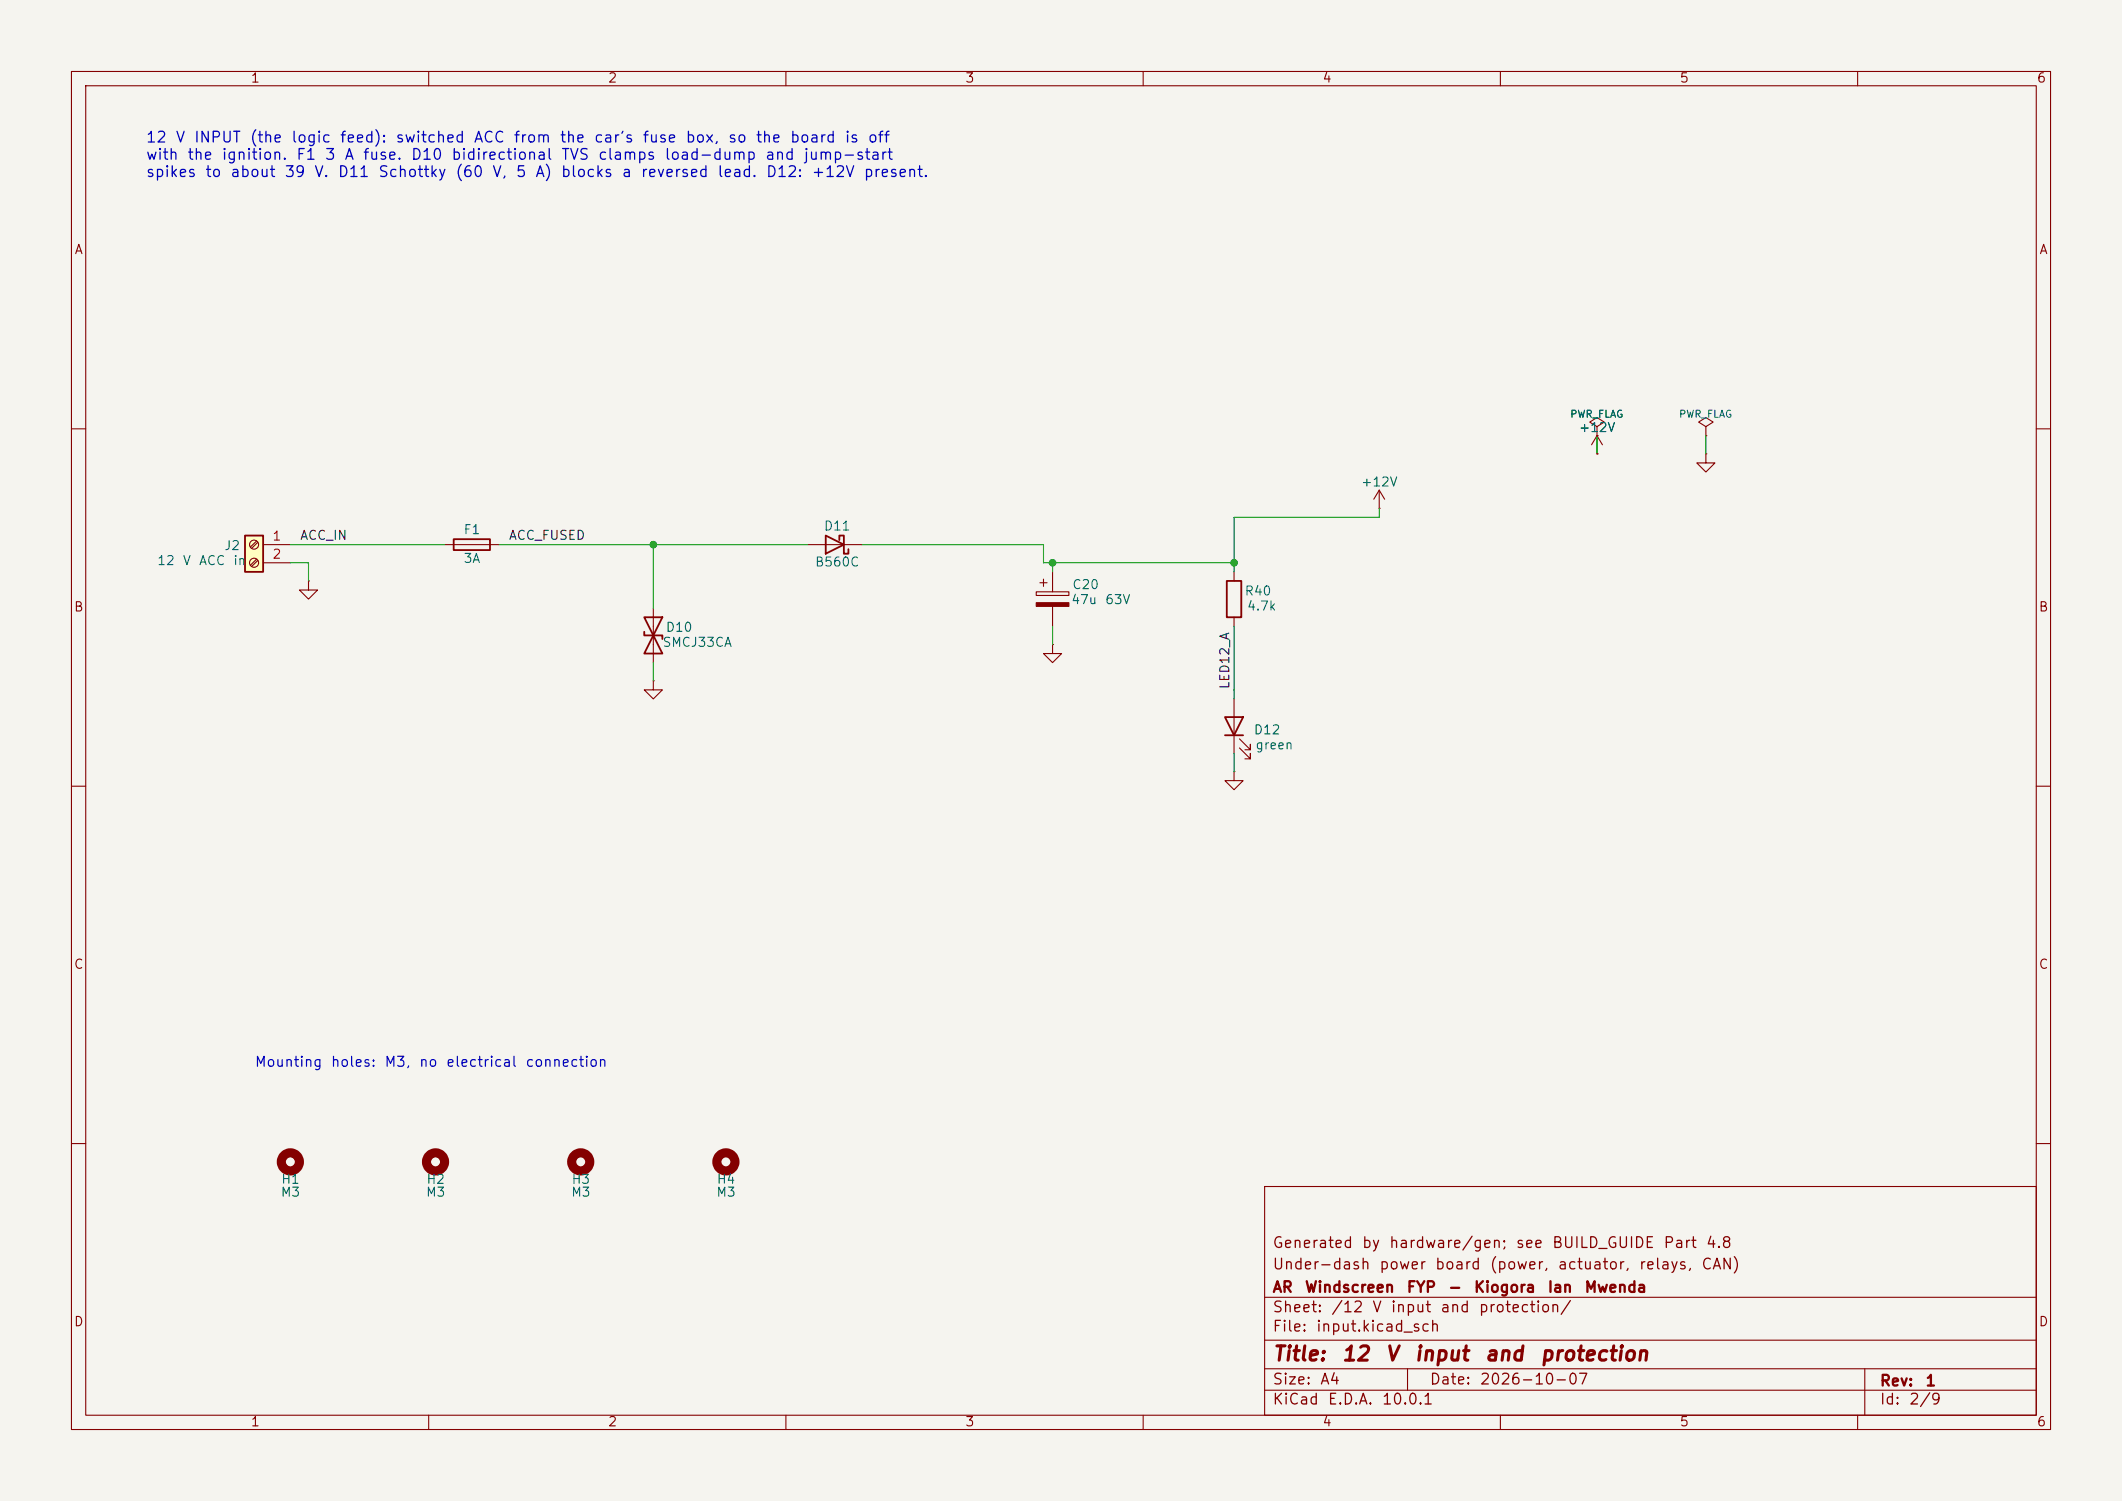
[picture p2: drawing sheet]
(kicad_sch
 (version 20250610)
 (generator "eeschema")
 (generator_version "10.0")
 (paper "A4")
 (title_block
  (title "12 V input and protection")
  (date "2026-10-07")
  (rev "1")
  (company "AR Windscreen FYP - Kiogora Ian Mwenda")
  (comment 1 "Under-dash power board (power, actuator, relays, CAN)")
  (comment 2 "Generated by hardware/gen; see BUILD_GUIDE Part 4.8"))
 (lib_symbols
  (symbol "Connector:Screw_Terminal_01x02"
   (pin_names
    (offset 1.016) (hide yes)) (exclude_from_sim no) (in_bom yes) (on_board yes)
   (in_pos_files yes)
   (duplicate_pin_numbers_are_jumpers no)
   (property "Reference" "J" (at 0 2.54 0) (show_name no) (do_not_autoplace no) (effects (font (size 1.27 1.27))))
   (property "Value" "Screw_Terminal_01x02" (at 0 -5.08 0) (show_name no) (do_not_autoplace no) (effects (font (size 1.27 1.27))))
   (property "Footprint" "" (at 0 0 0) (show_name no) (do_not_autoplace no) (hide yes) (effects (font (size 1.27 1.27))))
   (property "Datasheet" "" (at 0 0 0) (show_name no) (do_not_autoplace no) (hide yes) (effects (font (size 1.27 1.27))))
   (property "Description" "Generic screw terminal, single row, 01x02, script generated (kicad-library-utils/schlib/autogen/connector/)" (at 0 0 0) (show_name no) (do_not_autoplace no) (hide yes) (effects (font (size 1.27 1.27))))
   (symbol "Screw_Terminal_01x02_1_1"
    (rectangle (start -1.27 1.27) (end 1.27 -3.81) (stroke (width 0.254) (type default)) (fill (type background)))
    (polyline (pts (xy -0.5334 0.3302) (xy 0.3302 -0.508)) (stroke (width 0.1524) (type default)) (fill (type none)))
    (polyline (pts (xy -0.5334 -2.2098) (xy 0.3302 -3.048)) (stroke (width 0.1524) (type default)) (fill (type none)))
    (polyline (pts (xy -0.3556 0.508) (xy 0.508 -0.3302)) (stroke (width 0.1524) (type default)) (fill (type none)))
    (polyline (pts (xy -0.3556 -2.032) (xy 0.508 -2.8702)) (stroke (width 0.1524) (type default)) (fill (type none)))
    (circle (center 0 0) (radius 0.635) (stroke (width 0.1524) (type default)) (fill (type none)))
    (circle (center 0 -2.54) (radius 0.635) (stroke (width 0.1524) (type default)) (fill (type none)))
    (pin passive line (at -5.08 0 0) (length 3.81) (name "Pin_1" (effects (font (size 1.27 1.27)))) (number "1" (effects (font (size 1.27 1.27)))))
    (pin passive line (at -5.08 -2.54 0) (length 3.81) (name "Pin_2" (effects (font (size 1.27 1.27)))) (number "2" (effects (font (size 1.27 1.27))))))
   (embedded_fonts no))
  (symbol "Device:Fuse"
   (pin_numbers (hide yes))
   (pin_names
    (offset 0)) (exclude_from_sim no) (in_bom yes) (on_board yes)
   (in_pos_files yes)
   (duplicate_pin_numbers_are_jumpers no)
   (property "Reference" "F" (at 2.032 0 90) (show_name no) (do_not_autoplace no) (effects (font (size 1.27 1.27))))
   (property "Value" "Fuse" (at -1.905 0 90) (show_name no) (do_not_autoplace no) (effects (font (size 1.27 1.27))))
   (property "Footprint" "" (at -1.778 0 90) (show_name no) (do_not_autoplace no) (hide yes) (effects (font (size 1.27 1.27))))
   (property "Datasheet" "" (at 0 0 0) (show_name no) (do_not_autoplace no) (hide yes) (effects (font (size 1.27 1.27))))
   (property "Description" "Fuse" (at 0 0 0) (show_name no) (do_not_autoplace no) (hide yes) (effects (font (size 1.27 1.27))))
   (symbol "Fuse_0_1"
    (rectangle (start -0.762 -2.54) (end 0.762 2.54) (stroke (width 0.254) (type default)) (fill (type none)))
    (polyline (pts (xy 0 2.54) (xy 0 -2.54)) (stroke (width 0) (type default)) (fill (type none))))
   (symbol "Fuse_1_1"
    (pin passive line (at 0 3.81 270) (length 1.27) (name "" (effects (font (size 1.27 1.27)))) (number "1" (effects (font (size 1.27 1.27)))))
    (pin passive line (at 0 -3.81 90) (length 1.27) (name "" (effects (font (size 1.27 1.27)))) (number "2" (effects (font (size 1.27 1.27))))))
   (embedded_fonts no))
  (symbol "Device:D_TVS"
   (pin_numbers (hide yes))
   (pin_names
    (offset 1.016) (hide yes)) (exclude_from_sim no) (in_bom yes) (on_board yes)
   (in_pos_files yes)
   (duplicate_pin_numbers_are_jumpers no)
   (property "Reference" "D" (at 0 2.54 0) (show_name no) (do_not_autoplace no) (effects (font (size 1.27 1.27))))
   (property "Value" "D_TVS" (at 0 -2.54 0) (show_name no) (do_not_autoplace no) (effects (font (size 1.27 1.27))))
   (property "Footprint" "" (at 0 0 0) (show_name no) (do_not_autoplace no) (hide yes) (effects (font (size 1.27 1.27))))
   (property "Datasheet" "" (at 0 0 0) (show_name no) (do_not_autoplace no) (hide yes) (effects (font (size 1.27 1.27))))
   (property "Description" "Bidirectional transient-voltage-suppression diode" (at 0 0 0) (show_name no) (do_not_autoplace no) (hide yes) (effects (font (size 1.27 1.27))))
   (symbol "D_TVS_0_1"
    (polyline (pts (xy -2.54 1.27) (xy -2.54 -1.27) (xy 2.54 1.27) (xy 2.54 -1.27) (xy -2.54 1.27)) (stroke (width 0.254) (type default)) (fill (type none)))
    (polyline (pts (xy 0.508 1.27) (xy 0 1.27) (xy 0 -1.27) (xy -0.508 -1.27)) (stroke (width 0.254) (type default)) (fill (type none)))
    (polyline (pts (xy 1.27 0) (xy -1.27 0)) (stroke (width 0) (type default)) (fill (type none))))
   (symbol "D_TVS_1_1"
    (pin passive line (at -3.81 0 0) (length 2.54) (name "A1" (effects (font (size 1.27 1.27)))) (number "1" (effects (font (size 1.27 1.27)))))
    (pin passive line (at 3.81 0 180) (length 2.54) (name "A2" (effects (font (size 1.27 1.27)))) (number "2" (effects (font (size 1.27 1.27))))))
   (embedded_fonts no))
  (symbol "Device:D_Schottky"
   (pin_numbers (hide yes))
   (pin_names
    (offset 1.016) (hide yes)) (exclude_from_sim no) (in_bom yes) (on_board yes)
   (in_pos_files yes)
   (duplicate_pin_numbers_are_jumpers no)
   (property "Reference" "D" (at 0 2.54 0) (show_name no) (do_not_autoplace no) (effects (font (size 1.27 1.27))))
   (property "Value" "D_Schottky" (at 0 -2.54 0) (show_name no) (do_not_autoplace no) (effects (font (size 1.27 1.27))))
   (property "Footprint" "" (at 0 0 0) (show_name no) (do_not_autoplace no) (hide yes) (effects (font (size 1.27 1.27))))
   (property "Datasheet" "" (at 0 0 0) (show_name no) (do_not_autoplace no) (hide yes) (effects (font (size 1.27 1.27))))
   (property "Description" "Schottky diode" (at 0 0 0) (show_name no) (do_not_autoplace no) (hide yes) (effects (font (size 1.27 1.27))))
   (symbol "D_Schottky_0_1"
    (polyline (pts (xy -1.905 0.635) (xy -1.905 1.27) (xy -1.27 1.27) (xy -1.27 -1.27) (xy -0.635 -1.27) (xy -0.635 -0.635)) (stroke (width 0.254) (type default)) (fill (type none)))
    (polyline (pts (xy 1.27 1.27) (xy 1.27 -1.27) (xy -1.27 0) (xy 1.27 1.27)) (stroke (width 0.254) (type default)) (fill (type none)))
    (polyline (pts (xy 1.27 0) (xy -1.27 0)) (stroke (width 0) (type default)) (fill (type none))))
   (symbol "D_Schottky_1_1"
    (pin passive line (at -3.81 0 0) (length 2.54) (name "K" (effects (font (size 1.27 1.27)))) (number "1" (effects (font (size 1.27 1.27)))))
    (pin passive line (at 3.81 0 180) (length 2.54) (name "A" (effects (font (size 1.27 1.27)))) (number "2" (effects (font (size 1.27 1.27))))))
   (embedded_fonts no))
  (symbol "Device:C_Polarized"
   (pin_numbers (hide yes))
   (pin_names
    (offset 0.254)) (exclude_from_sim no) (in_bom yes) (on_board yes)
   (in_pos_files yes)
   (duplicate_pin_numbers_are_jumpers no)
   (property "Reference" "C" (at 0.635 2.54 0) (show_name no) (do_not_autoplace no) (effects (font (size 1.27 1.27)) (justify left)))
   (property "Value" "C_Polarized" (at 0.635 -2.54 0) (show_name no) (do_not_autoplace no) (effects (font (size 1.27 1.27)) (justify left)))
   (property "Footprint" "" (at 0.9652 -3.81 0) (show_name no) (do_not_autoplace no) (hide yes) (effects (font (size 1.27 1.27))))
   (property "Datasheet" "" (at 0 0 0) (show_name no) (do_not_autoplace no) (hide yes) (effects (font (size 1.27 1.27))))
   (property "Description" "Polarized capacitor" (at 0 0 0) (show_name no) (do_not_autoplace no) (hide yes) (effects (font (size 1.27 1.27))))
   (symbol "C_Polarized_0_1"
    (rectangle (start -2.286 0.508) (end 2.286 1.016) (stroke (width 0) (type default)) (fill (type none)))
    (polyline (pts (xy -1.778 2.286) (xy -0.762 2.286)) (stroke (width 0) (type default)) (fill (type none)))
    (polyline (pts (xy -1.27 2.794) (xy -1.27 1.778)) (stroke (width 0) (type default)) (fill (type none)))
    (rectangle (start 2.286 -0.508) (end -2.286 -1.016) (stroke (width 0) (type default)) (fill (type outline))))
   (symbol "C_Polarized_1_1"
    (pin passive line (at 0 3.81 270) (length 2.794) (name "" (effects (font (size 1.27 1.27)))) (number "1" (effects (font (size 1.27 1.27)))))
    (pin passive line (at 0 -3.81 90) (length 2.794) (name "" (effects (font (size 1.27 1.27)))) (number "2" (effects (font (size 1.27 1.27))))))
   (embedded_fonts no))
  (symbol "Device:R"
   (pin_numbers (hide yes))
   (pin_names
    (offset 0)) (exclude_from_sim no) (in_bom yes) (on_board yes)
   (in_pos_files yes)
   (duplicate_pin_numbers_are_jumpers no)
   (property "Reference" "R" (at 2.032 0 90) (show_name no) (do_not_autoplace no) (effects (font (size 1.27 1.27))))
   (property "Value" "R" (at 0 0 90) (show_name no) (do_not_autoplace no) (effects (font (size 1.27 1.27))))
   (property "Footprint" "" (at -1.778 0 90) (show_name no) (do_not_autoplace no) (hide yes) (effects (font (size 1.27 1.27))))
   (property "Datasheet" "" (at 0 0 0) (show_name no) (do_not_autoplace no) (hide yes) (effects (font (size 1.27 1.27))))
   (property "Description" "Resistor" (at 0 0 0) (show_name no) (do_not_autoplace no) (hide yes) (effects (font (size 1.27 1.27))))
   (symbol "R_0_1"
    (rectangle (start -1.016 -2.54) (end 1.016 2.54) (stroke (width 0.254) (type default)) (fill (type none))))
   (symbol "R_1_1"
    (pin passive line (at 0 3.81 270) (length 1.27) (name "" (effects (font (size 1.27 1.27)))) (number "1" (effects (font (size 1.27 1.27)))))
    (pin passive line (at 0 -3.81 90) (length 1.27) (name "" (effects (font (size 1.27 1.27)))) (number "2" (effects (font (size 1.27 1.27))))))
   (embedded_fonts no))
  (symbol "Device:LED"
   (pin_numbers (hide yes))
   (pin_names
    (offset 1.016) (hide yes)) (exclude_from_sim no) (in_bom yes) (on_board yes)
   (in_pos_files yes)
   (duplicate_pin_numbers_are_jumpers no)
   (property "Reference" "D" (at 0 2.54 0) (show_name no) (do_not_autoplace no) (effects (font (size 1.27 1.27))))
   (property "Value" "LED" (at 0 -2.54 0) (show_name no) (do_not_autoplace no) (effects (font (size 1.27 1.27))))
   (property "Footprint" "" (at 0 0 0) (show_name no) (do_not_autoplace no) (hide yes) (effects (font (size 1.27 1.27))))
   (property "Datasheet" "" (at 0 0 0) (show_name no) (do_not_autoplace no) (hide yes) (effects (font (size 1.27 1.27))))
   (property "Description" "Light emitting diode" (at 0 0 0) (show_name no) (do_not_autoplace no) (hide yes) (effects (font (size 1.27 1.27))))
   (property "Sim.Pins" "1=K 2=A" (at 0 0 0) (show_name no) (do_not_autoplace no) (hide yes) (effects (font (size 1.27 1.27))))
   (symbol "LED_0_1"
    (polyline (pts (xy -3.048 -0.762) (xy -4.572 -2.286) (xy -3.81 -2.286) (xy -4.572 -2.286) (xy -4.572 -1.524)) (stroke (width 0) (type default)) (fill (type none)))
    (polyline (pts (xy -1.778 -0.762) (xy -3.302 -2.286) (xy -2.54 -2.286) (xy -3.302 -2.286) (xy -3.302 -1.524)) (stroke (width 0) (type default)) (fill (type none)))
    (polyline (pts (xy -1.27 0) (xy 1.27 0)) (stroke (width 0) (type default)) (fill (type none)))
    (polyline (pts (xy -1.27 -1.27) (xy -1.27 1.27)) (stroke (width 0.254) (type default)) (fill (type none)))
    (polyline (pts (xy 1.27 -1.27) (xy 1.27 1.27) (xy -1.27 0) (xy 1.27 -1.27)) (stroke (width 0.254) (type default)) (fill (type none))))
   (symbol "LED_1_1"
    (pin passive line (at -3.81 0 0) (length 2.54) (name "K" (effects (font (size 1.27 1.27)))) (number "1" (effects (font (size 1.27 1.27)))))
    (pin passive line (at 3.81 0 180) (length 2.54) (name "A" (effects (font (size 1.27 1.27)))) (number "2" (effects (font (size 1.27 1.27))))))
   (embedded_fonts no))
  (symbol "Mechanical:MountingHole"
   (pin_names
    (offset 1.016)) (exclude_from_sim no) (in_bom no) (on_board yes)
   (in_pos_files yes)
   (duplicate_pin_numbers_are_jumpers no)
   (property "Reference" "H" (at 0 5.08 0) (show_name no) (do_not_autoplace no) (effects (font (size 1.27 1.27))))
   (property "Value" "MountingHole" (at 0 3.175 0) (show_name no) (do_not_autoplace no) (effects (font (size 1.27 1.27))))
   (property "Footprint" "" (at 0 0 0) (show_name no) (do_not_autoplace no) (hide yes) (effects (font (size 1.27 1.27))))
   (property "Datasheet" "" (at 0 0 0) (show_name no) (do_not_autoplace no) (hide yes) (effects (font (size 1.27 1.27))))
   (property "Description" "Mounting Hole without connection" (at 0 0 0) (show_name no) (do_not_autoplace no) (hide yes) (effects (font (size 1.27 1.27))))
   (symbol "MountingHole_0_1"
    (circle (center 0 0) (radius 1.27) (stroke (width 1.27) (type default)) (fill (type none))))
   (embedded_fonts no))
  (symbol "power:+12V"
   (power global)
   (pin_numbers (hide yes))
   (pin_names
    (offset 0) (hide yes)) (exclude_from_sim no) (in_bom yes) (on_board yes)
   (in_pos_files yes)
   (duplicate_pin_numbers_are_jumpers no)
   (property "Reference" "#PWR" (at 0 -3.81 0) (show_name no) (do_not_autoplace no) (hide yes) (effects (font (size 1.27 1.27))))
   (property "Value" "+12V" (at 0 3.556 0) (show_name no) (do_not_autoplace no) (effects (font (size 1.27 1.27))))
   (property "Footprint" "" (at 0 0 0) (show_name no) (do_not_autoplace no) (hide yes) (effects (font (size 1.27 1.27))))
   (property "Datasheet" "" (at 0 0 0) (show_name no) (do_not_autoplace no) (hide yes) (effects (font (size 1.27 1.27))))
   (property "Description" "Power symbol creates a global label with name \"+12V\"" (at 0 0 0) (show_name no) (do_not_autoplace no) (hide yes) (effects (font (size 1.27 1.27))))
   (symbol "+12V_0_1"
    (polyline (pts (xy -0.762 1.27) (xy 0 2.54)) (stroke (width 0) (type default)) (fill (type none)))
    (polyline (pts (xy 0 2.54) (xy 0.762 1.27)) (stroke (width 0) (type default)) (fill (type none)))
    (polyline (pts (xy 0 0) (xy 0 2.54)) (stroke (width 0) (type default)) (fill (type none))))
   (symbol "+12V_1_1"
    (pin power_in line (at 0 0 90) (length 0) (name "" (effects (font (size 1.27 1.27)))) (number "1" (effects (font (size 1.27 1.27))))))
   (embedded_fonts no))
  (symbol "power:PWR_FLAG"
   (power global)
   (pin_numbers (hide yes))
   (pin_names
    (offset 0) (hide yes)) (exclude_from_sim no) (in_bom yes) (on_board yes)
   (in_pos_files yes)
   (duplicate_pin_numbers_are_jumpers no)
   (property "Reference" "#FLG" (at 0 1.905 0) (show_name no) (do_not_autoplace no) (hide yes) (effects (font (size 1.27 1.27))))
   (property "Value" "PWR_FLAG" (at 0 3.81 0) (show_name no) (do_not_autoplace no) (effects (font (size 1.27 1.27))))
   (property "Footprint" "" (at 0 0 0) (show_name no) (do_not_autoplace no) (hide yes) (effects (font (size 1.27 1.27))))
   (property "Datasheet" "" (at 0 0 0) (show_name no) (do_not_autoplace no) (hide yes) (effects (font (size 1.27 1.27))))
   (property "Description" "Special symbol for telling ERC where power comes from" (at 0 0 0) (show_name no) (do_not_autoplace no) (hide yes) (effects (font (size 1.27 1.27))))
   (symbol "PWR_FLAG_0_0"
    (pin power_out line (at 0 0 90) (length 0) (name "" (effects (font (size 1.27 1.27)))) (number "1" (effects (font (size 1.27 1.27))))))
   (symbol "PWR_FLAG_0_1"
    (polyline (pts (xy 0 0) (xy 0 1.27) (xy -1.016 1.905) (xy 0 2.54) (xy 1.016 1.905) (xy 0 1.27)) (stroke (width 0) (type default)) (fill (type none))))
   (embedded_fonts no))
  (symbol "power:GND"
   (power global)
   (pin_numbers (hide yes))
   (pin_names
    (offset 0) (hide yes)) (exclude_from_sim no) (in_bom yes) (on_board yes)
   (in_pos_files yes)
   (duplicate_pin_numbers_are_jumpers no)
   (property "Reference" "#PWR" (at 0 -6.35 0) (show_name no) (do_not_autoplace no) (hide yes) (effects (font (size 1.27 1.27))))
   (property "Value" "GND" (at 0 -3.81 0) (show_name no) (do_not_autoplace no) (effects (font (size 1.27 1.27))))
   (property "Footprint" "" (at 0 0 0) (show_name no) (do_not_autoplace no) (hide yes) (effects (font (size 1.27 1.27))))
   (property "Datasheet" "" (at 0 0 0) (show_name no) (do_not_autoplace no) (hide yes) (effects (font (size 1.27 1.27))))
   (property "Description" "Power symbol creates a global label with name \"GND\" , ground" (at 0 0 0) (show_name no) (do_not_autoplace no) (hide yes) (effects (font (size 1.27 1.27))))
   (symbol "GND_0_1"
    (polyline (pts (xy 0 0) (xy 0 -1.27) (xy 1.27 -1.27) (xy 0 -2.54) (xy -1.27 -1.27) (xy 0 -1.27)) (stroke (width 0) (type default)) (fill (type none))))
   (symbol "GND_1_1"
    (pin power_in line (at 0 0 270) (length 0) (name "" (effects (font (size 1.27 1.27)))) (number "1" (effects (font (size 1.27 1.27))))))
   (embedded_fonts no)))
 (text "12 V INPUT (the logic feed): switched ACC from the car's fuse box, so the board is off\nwith the ignition. F1 3 A fuse. D10 bidirectional TVS clamps load-dump and jump-start\nspikes to about 39 V. D11 Schottky (60 V, 5 A) blocks a reversed lead. D12: +12V present."
  (exclude_from_sim no)
  (at 20.32 25.4 0)
  (effects (font (size 1.5 1.5)) (justify left bottom)))
 (text "Mounting holes: M3, no electrical connection"
  (exclude_from_sim no)
  (at 35.56 149.86 0)
  (effects (font (size 1.4 1.4)) (justify left bottom)))
 (symbol
  (lib_id "Connector:Screw_Terminal_01x02")
  (at 35.56 76.2 0)
  (mirror y)
  (unit 1)
  (exclude_from_sim no)
  (in_bom yes)
  (on_board yes)
  (dnp no)
  (property "Reference" "J2" (at 32.474 76.42 0) (effects (font (size 1.27 1.27))))
  (property "Value" "12 V ACC in" (at 27.902 78.52 0) (effects (font (size 1.27 1.27))))
  (property "Footprint" "TerminalBlock_Phoenix:TerminalBlock_Phoenix_MKDS-1,5-2-5.08_1x02_P5.08mm_Horizontal" (at 35.56 76.2 0) (hide yes) (effects (font (size 1.27 1.27))))
  (property "Datasheet" "" (at 35.56 76.2 0) (hide yes) (effects (font (size 1.27 1.27))))
  (property "Description" "switched ACC (ignition) feed; its own fuse at the car's fuse box too" (at 35.56 76.2 0) (hide yes) (effects (font (size 1.27 1.27))))
  (pin "1")
  (pin "2"))
 (symbol
  (lib_id "Device:Fuse")
  (at 66.04 76.2 90)
  (unit 1)
  (exclude_from_sim no)
  (in_bom yes)
  (on_board yes)
  (dnp no)
  (property "Reference" "F1" (at 66.04 74.188 90) (effects (font (size 1.27 1.27))))
  (property "Value" "3A" (at 66.04 78.212 90) (effects (font (size 1.27 1.27))))
  (property "Footprint" "Fuse:Fuseholder_Blade_Mini_Keystone_3568" (at 66.04 76.2 0) (hide yes) (effects (font (size 1.27 1.27))))
  (property "Datasheet" "" (at 66.04 76.2 0) (hide yes) (effects (font (size 1.27 1.27))))
  (property "Description" "" (at 66.04 76.2 0) (hide yes) (effects (font (size 1.27 1.27))))
  (pin "1")
  (pin "2"))
 (symbol
  (lib_id "Device:D_TVS")
  (at 91.44 88.9 270)
  (unit 1)
  (exclude_from_sim no)
  (in_bom yes)
  (on_board yes)
  (dnp no)
  (property "Reference" "D10" (at 95.034 87.85 90) (effects (font (size 1.27 1.27))))
  (property "Value" "SMCJ33CA" (at 97.574 89.95 90) (effects (font (size 1.27 1.27))))
  (property "Footprint" "Diode_SMD:D_SMC" (at 91.44 88.9 0) (hide yes) (effects (font (size 1.27 1.27))))
  (property "Datasheet" "" (at 91.44 88.9 0) (hide yes) (effects (font (size 1.27 1.27))))
  (property "Description" "fast-transient clamp, above the 35 V suppressed load dump (bidirectional: survives reversed leads)" (at 91.44 88.9 0) (hide yes) (effects (font (size 1.27 1.27))))
  (pin "1")
  (pin "2"))
 (symbol
  (lib_id "Device:D_Schottky")
  (at 116.84 76.2 180)
  (unit 1)
  (exclude_from_sim no)
  (in_bom yes)
  (on_board yes)
  (dnp no)
  (property "Reference" "D11" (at 117.157 73.68 0) (effects (font (size 1.27 1.27))))
  (property "Value" "B560C" (at 117.157 78.72 0) (effects (font (size 1.27 1.27))))
  (property "Footprint" "Diode_SMD:D_SMC" (at 116.84 76.2 0) (hide yes) (effects (font (size 1.27 1.27))))
  (property "Datasheet" "" (at 116.84 76.2 0) (hide yes) (effects (font (size 1.27 1.27))))
  (property "Description" "reverse-polarity protection: 60 V, 5 A; ~0.6 V drop, ~1 W at 2 A" (at 116.84 76.2 0) (hide yes) (effects (font (size 1.27 1.27))))
  (pin "1")
  (pin "2"))
 (symbol
  (lib_id "Device:C_Polarized")
  (at 147.32 83.82 0)
  (unit 1)
  (exclude_from_sim no)
  (in_bom yes)
  (on_board yes)
  (dnp no)
  (property "Reference" "C20" (at 151.93 81.881 0) (effects (font (size 1.27 1.27))))
  (property "Value" "47u 63V" (at 153.962 83.981 0) (effects (font (size 1.27 1.27))))
  (property "Footprint" "Capacitor_THT:CP_Radial_D8.0mm_P3.50mm" (at 147.32 83.82 0) (hide yes) (effects (font (size 1.27 1.27))))
  (property "Datasheet" "" (at 147.32 83.82 0) (hide yes) (effects (font (size 1.27 1.27))))
  (property "Description" "bulk: damps the harness inductance" (at 147.32 83.82 0) (hide yes) (effects (font (size 1.27 1.27))))
  (pin "1")
  (pin "2"))
 (symbol
  (lib_id "Device:R")
  (at 172.72 83.82 0)
  (unit 1)
  (exclude_from_sim no)
  (in_bom yes)
  (on_board yes)
  (dnp no)
  (property "Reference" "R40" (at 176.06 82.77 0) (effects (font (size 1.27 1.27))))
  (property "Value" "4.7k" (at 176.568 84.87 0) (effects (font (size 1.27 1.27))))
  (property "Footprint" "Resistor_SMD:R_0805_2012Metric" (at 172.72 83.82 0) (hide yes) (effects (font (size 1.27 1.27))))
  (property "Datasheet" "" (at 172.72 83.82 0) (hide yes) (effects (font (size 1.27 1.27))))
  (property "Description" "" (at 172.72 83.82 0) (hide yes) (effects (font (size 1.27 1.27))))
  (pin "1")
  (pin "2"))
 (symbol
  (lib_id "Device:LED")
  (at 172.72 101.6 90)
  (unit 1)
  (exclude_from_sim no)
  (in_bom yes)
  (on_board yes)
  (dnp no)
  (property "Reference" "D12" (at 177.33 102.201 90) (effects (font (size 1.27 1.27))))
  (property "Value" "green" (at 178.346 104.301 90) (effects (font (size 1.27 1.27))))
  (property "Footprint" "LED_SMD:LED_0805_2012Metric" (at 172.72 101.6 0) (hide yes) (effects (font (size 1.27 1.27))))
  (property "Datasheet" "" (at 172.72 101.6 0) (hide yes) (effects (font (size 1.27 1.27))))
  (property "Description" "" (at 172.72 101.6 0) (hide yes) (effects (font (size 1.27 1.27))))
  (pin "1")
  (pin "2"))
 (symbol
  (lib_id "Mechanical:MountingHole")
  (at 40.64 162.56 0)
  (unit 1)
  (exclude_from_sim no)
  (in_bom yes)
  (on_board yes)
  (dnp no)
  (property "Reference" "H1" (at 40.64 165.08 0) (effects (font (size 1.27 1.27))))
  (property "Value" "M3" (at 40.64 166.88 0) (effects (font (size 1.27 1.27))))
  (property "Footprint" "MountingHole:MountingHole_3.2mm_M3" (at 40.64 162.56 0) (hide yes) (effects (font (size 1.27 1.27))))
  (property "Datasheet" "" (at 40.64 162.56 0) (hide yes) (effects (font (size 1.27 1.27))))
  (property "Description" "" (at 40.64 162.56 0) (hide yes) (effects (font (size 1.27 1.27)))))
 (symbol
  (lib_id "Mechanical:MountingHole")
  (at 60.96 162.56 0)
  (unit 1)
  (exclude_from_sim no)
  (in_bom yes)
  (on_board yes)
  (dnp no)
  (property "Reference" "H2" (at 60.96 165.08 0) (effects (font (size 1.27 1.27))))
  (property "Value" "M3" (at 60.96 166.88 0) (effects (font (size 1.27 1.27))))
  (property "Footprint" "MountingHole:MountingHole_3.2mm_M3" (at 60.96 162.56 0) (hide yes) (effects (font (size 1.27 1.27))))
  (property "Datasheet" "" (at 60.96 162.56 0) (hide yes) (effects (font (size 1.27 1.27))))
  (property "Description" "" (at 60.96 162.56 0) (hide yes) (effects (font (size 1.27 1.27)))))
 (symbol
  (lib_id "Mechanical:MountingHole")
  (at 81.28 162.56 0)
  (unit 1)
  (exclude_from_sim no)
  (in_bom yes)
  (on_board yes)
  (dnp no)
  (property "Reference" "H3" (at 81.28 165.08 0) (effects (font (size 1.27 1.27))))
  (property "Value" "M3" (at 81.28 166.88 0) (effects (font (size 1.27 1.27))))
  (property "Footprint" "MountingHole:MountingHole_3.2mm_M3" (at 81.28 162.56 0) (hide yes) (effects (font (size 1.27 1.27))))
  (property "Datasheet" "" (at 81.28 162.56 0) (hide yes) (effects (font (size 1.27 1.27))))
  (property "Description" "" (at 81.28 162.56 0) (hide yes) (effects (font (size 1.27 1.27)))))
 (symbol
  (lib_id "Mechanical:MountingHole")
  (at 101.6 162.56 0)
  (unit 1)
  (exclude_from_sim no)
  (in_bom yes)
  (on_board yes)
  (dnp no)
  (property "Reference" "H4" (at 101.6 165.08 0) (effects (font (size 1.27 1.27))))
  (property "Value" "M3" (at 101.6 166.88 0) (effects (font (size 1.27 1.27))))
  (property "Footprint" "MountingHole:MountingHole_3.2mm_M3" (at 101.6 162.56 0) (hide yes) (effects (font (size 1.27 1.27))))
  (property "Datasheet" "" (at 101.6 162.56 0) (hide yes) (effects (font (size 1.27 1.27))))
  (property "Description" "" (at 101.6 162.56 0) (hide yes) (effects (font (size 1.27 1.27)))))
 (symbol
  (lib_id "power:+12V")
  (at 193.04 71.12 0)
  (unit 1)
  (exclude_from_sim no)
  (in_bom yes)
  (on_board yes)
  (dnp no)
  (property "Reference" "#PWR001" (at 193.04 71.12 0) (hide yes) (effects (font (size 1.27 1.27))))
  (property "Value" "+12V" (at 193.04 67.52 0) (effects (font (size 1.27 1.27))))
  (property "Footprint" "" (at 193.04 71.12 0) (hide yes) (effects (font (size 1.27 1.27))))
  (property "Datasheet" "" (at 193.04 71.12 0) (hide yes) (effects (font (size 1.27 1.27))))
  (pin "1"))
 (symbol
  (lib_id "power:PWR_FLAG")
  (at 223.52 60.96 0)
  (unit 1)
  (exclude_from_sim no)
  (in_bom yes)
  (on_board yes)
  (dnp no)
  (property "Reference" "#FLG001" (at 223.52 60.96 0) (hide yes) (effects (font (size 1.27 1.27))))
  (property "Value" "PWR_FLAG" (at 223.52 57.96 0) (effects (font (size 1.0 1.0))))
  (property "Footprint" "" (at 223.52 60.96 0) (hide yes) (effects (font (size 1.27 1.27))))
  (property "Datasheet" "" (at 223.52 60.96 0) (hide yes) (effects (font (size 1.27 1.27))))
  (pin "1"))
 (wire
  (pts (xy 223.52 60.96) (xy 223.52 63.5))
  (stroke (width 0) (type default)))
 (symbol
  (lib_id "power:+12V")
  (at 223.52 63.5 0)
  (unit 1)
  (exclude_from_sim no)
  (in_bom yes)
  (on_board yes)
  (dnp no)
  (property "Reference" "#PWR002" (at 223.52 63.5 0) (hide yes) (effects (font (size 1.27 1.27))))
  (property "Value" "+12V" (at 223.52 59.9 0) (effects (font (size 1.27 1.27))))
  (property "Footprint" "" (at 223.52 63.5 0) (hide yes) (effects (font (size 1.27 1.27))))
  (property "Datasheet" "" (at 223.52 63.5 0) (hide yes) (effects (font (size 1.27 1.27))))
  (pin "1"))
 (symbol
  (lib_id "power:PWR_FLAG")
  (at 238.76 60.96 0)
  (unit 1)
  (exclude_from_sim no)
  (in_bom yes)
  (on_board yes)
  (dnp no)
  (property "Reference" "#FLG002" (at 238.76 60.96 0) (hide yes) (effects (font (size 1.27 1.27))))
  (property "Value" "PWR_FLAG" (at 238.76 57.96 0) (effects (font (size 1.0 1.0))))
  (property "Footprint" "" (at 238.76 60.96 0) (hide yes) (effects (font (size 1.27 1.27))))
  (property "Datasheet" "" (at 238.76 60.96 0) (hide yes) (effects (font (size 1.27 1.27))))
  (pin "1"))
 (wire
  (pts (xy 238.76 60.96) (xy 238.76 63.5))
  (stroke (width 0) (type default)))
 (symbol
  (lib_id "power:GND")
  (at 238.76 63.5 0)
  (unit 1)
  (exclude_from_sim no)
  (in_bom yes)
  (on_board yes)
  (dnp no)
  (property "Reference" "#PWR003" (at 238.76 63.5 0) (hide yes) (effects (font (size 1.27 1.27))))
  (property "Value" "GND" (at 238.76 59.9 0) (hide yes) (effects (font (size 1.27 1.27))))
  (property "Footprint" "" (at 238.76 63.5 0) (hide yes) (effects (font (size 1.27 1.27))))
  (property "Datasheet" "" (at 238.76 63.5 0) (hide yes) (effects (font (size 1.27 1.27))))
  (pin "1"))
 (wire
  (pts (xy 40.64 78.74) (xy 43.18 78.74))
  (stroke (width 0) (type default)))
 (wire
  (pts (xy 43.18 78.74) (xy 43.18 81.28))
  (stroke (width 0) (type default)))
 (symbol
  (lib_id "power:GND")
  (at 43.18 81.28 0)
  (unit 1)
  (exclude_from_sim no)
  (in_bom yes)
  (on_board yes)
  (dnp no)
  (property "Reference" "#PWR004" (at 43.18 81.28 0) (hide yes) (effects (font (size 1.27 1.27))))
  (property "Value" "GND" (at 43.18 77.68 0) (hide yes) (effects (font (size 1.27 1.27))))
  (property "Footprint" "" (at 43.18 81.28 0) (hide yes) (effects (font (size 1.27 1.27))))
  (property "Datasheet" "" (at 43.18 81.28 0) (hide yes) (effects (font (size 1.27 1.27))))
  (pin "1"))
 (wire
  (pts (xy 91.44 92.71) (xy 91.44 95.25))
  (stroke (width 0) (type default)))
 (symbol
  (lib_id "power:GND")
  (at 91.44 95.25 0)
  (unit 1)
  (exclude_from_sim no)
  (in_bom yes)
  (on_board yes)
  (dnp no)
  (property "Reference" "#PWR005" (at 91.44 95.25 0) (hide yes) (effects (font (size 1.27 1.27))))
  (property "Value" "GND" (at 91.44 91.65 0) (hide yes) (effects (font (size 1.27 1.27))))
  (property "Footprint" "" (at 91.44 95.25 0) (hide yes) (effects (font (size 1.27 1.27))))
  (property "Datasheet" "" (at 91.44 95.25 0) (hide yes) (effects (font (size 1.27 1.27))))
  (pin "1"))
 (wire
  (pts (xy 147.32 87.63) (xy 147.32 90.17))
  (stroke (width 0) (type default)))
 (symbol
  (lib_id "power:GND")
  (at 147.32 90.17 0)
  (unit 1)
  (exclude_from_sim no)
  (in_bom yes)
  (on_board yes)
  (dnp no)
  (property "Reference" "#PWR006" (at 147.32 90.17 0) (hide yes) (effects (font (size 1.27 1.27))))
  (property "Value" "GND" (at 147.32 86.57 0) (hide yes) (effects (font (size 1.27 1.27))))
  (property "Footprint" "" (at 147.32 90.17 0) (hide yes) (effects (font (size 1.27 1.27))))
  (property "Datasheet" "" (at 147.32 90.17 0) (hide yes) (effects (font (size 1.27 1.27))))
  (pin "1"))
 (wire
  (pts (xy 172.72 105.41) (xy 172.72 107.95))
  (stroke (width 0) (type default)))
 (symbol
  (lib_id "power:GND")
  (at 172.72 107.95 0)
  (unit 1)
  (exclude_from_sim no)
  (in_bom yes)
  (on_board yes)
  (dnp no)
  (property "Reference" "#PWR007" (at 172.72 107.95 0) (hide yes) (effects (font (size 1.27 1.27))))
  (property "Value" "GND" (at 172.72 104.35 0) (hide yes) (effects (font (size 1.27 1.27))))
  (property "Footprint" "" (at 172.72 107.95 0) (hide yes) (effects (font (size 1.27 1.27))))
  (property "Datasheet" "" (at 172.72 107.95 0) (hide yes) (effects (font (size 1.27 1.27))))
  (pin "1"))
 (label "LED12_A"
  (at 172.72 96.52 90)
  (effects (font (size 1.27 1.27)) (justify left bottom)))
 (label "ACC_IN"
  (at 41.91 76.2 0)
  (effects (font (size 1.27 1.27)) (justify left bottom)))
 (label "ACC_FUSED"
  (at 71.12 76.2 0)
  (effects (font (size 1.27 1.27)) (justify left bottom)))
 (wire
  (pts (xy 172.72 87.63) (xy 172.72 96.52))
  (stroke (width 0) (type default)))
 (wire
  (pts (xy 172.72 96.52) (xy 172.72 97.79))
  (stroke (width 0) (type default)))
 (wire
  (pts (xy 40.64 76.2) (xy 41.91 76.2))
  (stroke (width 0) (type default)))
 (wire
  (pts (xy 41.91 76.2) (xy 62.23 76.2))
  (stroke (width 0) (type default)))
 (wire
  (pts (xy 69.85 76.2) (xy 71.12 76.2))
  (stroke (width 0) (type default)))
 (wire
  (pts (xy 71.12 76.2) (xy 91.44 76.2))
  (stroke (width 0) (type default)))
 (wire
  (pts (xy 91.44 76.2) (xy 91.44 85.09))
  (stroke (width 0) (type default)))
 (wire
  (pts (xy 91.44 76.2) (xy 113.03 76.2))
  (stroke (width 0) (type default)))
 (junction
  (at 91.44 76.2)
  (diameter 0)
  (color 0 0 0 0))
 (wire
  (pts (xy 120.65 76.2) (xy 146.05 76.2))
  (stroke (width 0) (type default)))
 (wire
  (pts (xy 146.05 76.2) (xy 146.05 78.74))
  (stroke (width 0) (type default)))
 (wire
  (pts (xy 146.05 78.74) (xy 147.32 78.74))
  (stroke (width 0) (type default)))
 (wire
  (pts (xy 147.32 78.74) (xy 147.32 80.01))
  (stroke (width 0) (type default)))
 (wire
  (pts (xy 147.32 78.74) (xy 172.72 78.74))
  (stroke (width 0) (type default)))
 (wire
  (pts (xy 172.72 72.39) (xy 172.72 78.74))
  (stroke (width 0) (type default)))
 (wire
  (pts (xy 172.72 72.39) (xy 193.04 72.39))
  (stroke (width 0) (type default)))
 (wire
  (pts (xy 172.72 78.74) (xy 172.72 80.01))
  (stroke (width 0) (type default)))
 (wire
  (pts (xy 193.04 71.12) (xy 193.04 72.39))
  (stroke (width 0) (type default)))
 (junction
  (at 147.32 78.74)
  (diameter 0)
  (color 0 0 0 0))
 (junction
  (at 172.72 78.74)
  (diameter 0)
  (color 0 0 0 0))
 (embedded_fonts no))
